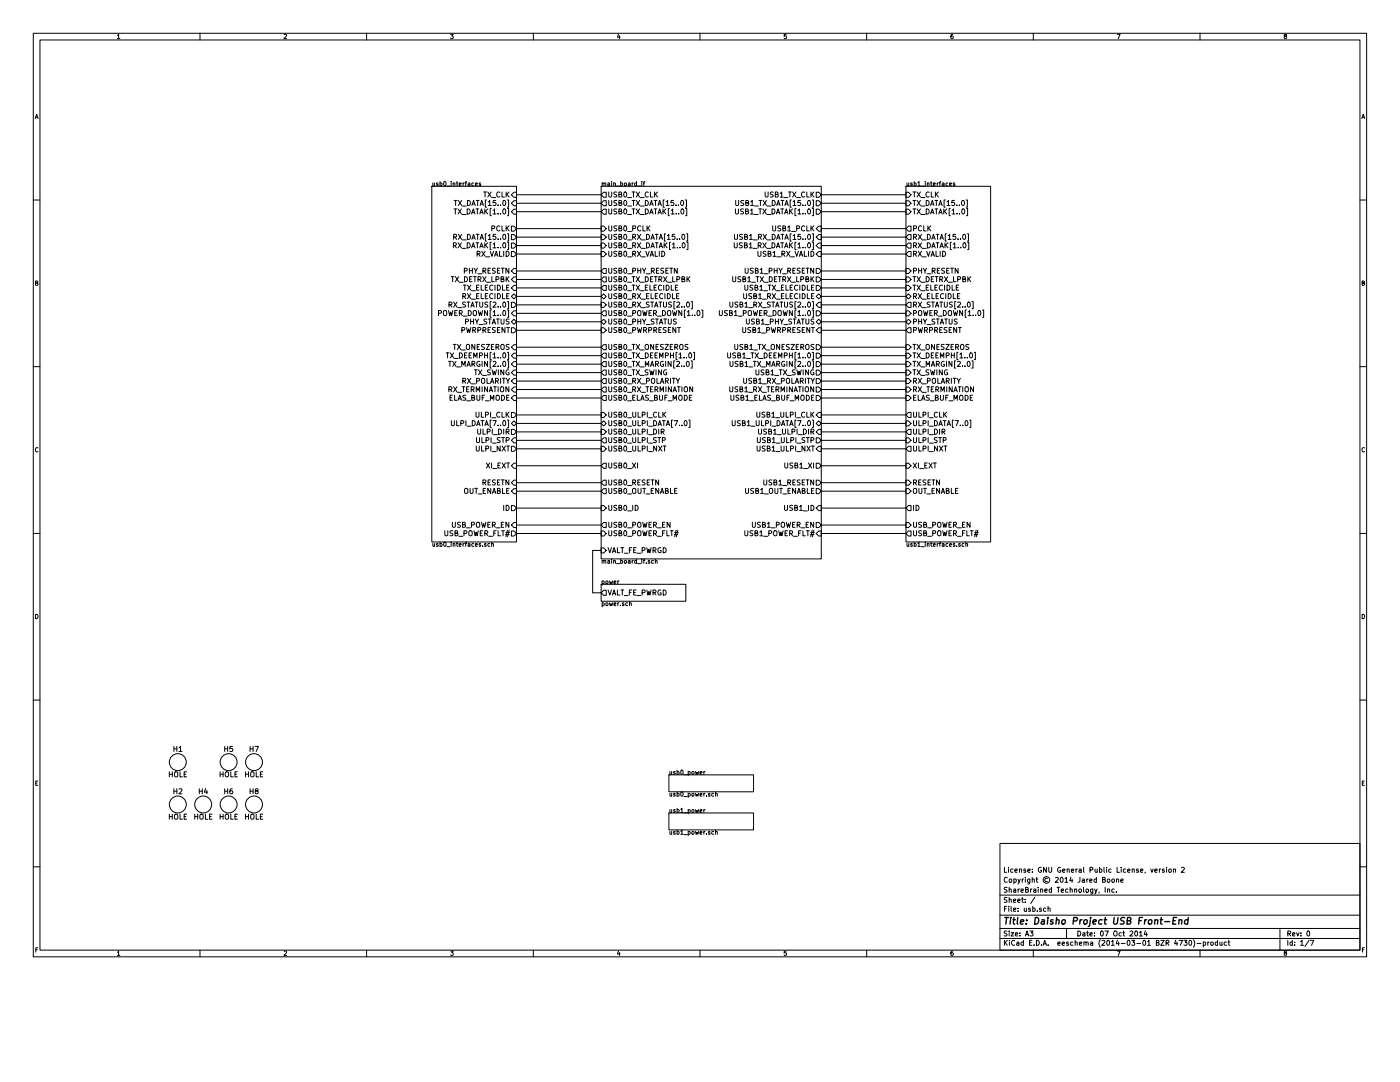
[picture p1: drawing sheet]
EESchema Schematic File Version 2
LIBS:power
LIBS:device
LIBS:ep4ce30f29
LIBS:gsg-ip4220cz6
LIBS:quartzcms4_ground
LIBS:tusb1310a
LIBS:usb3_esd_son50-10
LIBS:usb3_micro_ab
LIBS:tps62420
LIBS:mic5207-bm5
LIBS:samtec_qsh-090-d
LIBS:tps2065c-2
LIBS:barrel_jack
LIBS:on_cat24c256
LIBS:conn
LIBS:tps54821
LIBS:hole
LIBS:tca6416a
LIBS:usb-cache
EELAYER 24 0
EELAYER END
$Descr A3 16535 11693
encoding utf-8
Sheet 1 7
Title "Daisho Project USB Front-End"
Date "07 Oct 2014"
Rev "0"
Comp "ShareBrained Technology, Inc."
Comment1 "Copyright © 2014 Jared Boone"
Comment2 "License: GNU General Public License, version 2"
Comment3 ""
Comment4 ""
$EndDescr
$Comp
L HOLE H8
U 1 1
P 3000 9500
F 0 "H8" H 3000 9650 60  0000 C CNN
F 1 "HOLE" H 3000 9350 60  0000 C CNN
F 2 "" H 3000 9500 60  0001 C CNN
F 3 "" H 3000 9500 60  0001 C CNN
	1    3000 9500
	1    0    0    -1  
$EndComp
$Comp
L HOLE H7
U 1 1
P 3000 9000
F 0 "H7" H 3000 9150 60  0000 C CNN
F 1 "HOLE" H 3000 8850 60  0000 C CNN
F 2 "" H 3000 9000 60  0001 C CNN
F 3 "" H 3000 9000 60  0001 C CNN
	1    3000 9000
	1    0    0    -1  
$EndComp
$Comp
L HOLE H5
U 1 1
P 2700 9000
F 0 "H5" H 2700 9150 60  0000 C CNN
F 1 "HOLE" H 2700 8850 60  0000 C CNN
F 2 "" H 2700 9000 60  0001 C CNN
F 3 "" H 2700 9000 60  0001 C CNN
	1    2700 9000
	1    0    0    -1  
$EndComp
$Comp
L HOLE H6
U 1 1
P 2700 9500
F 0 "H6" H 2700 9650 60  0000 C CNN
F 1 "HOLE" H 2700 9350 60  0000 C CNN
F 2 "" H 2700 9500 60  0001 C CNN
F 3 "" H 2700 9500 60  0001 C CNN
	1    2700 9500
	1    0    0    -1  
$EndComp
$Comp
L HOLE H4
U 1 1
P 2400 9500
F 0 "H4" H 2400 9650 60  0000 C CNN
F 1 "HOLE" H 2400 9350 60  0000 C CNN
F 2 "" H 2400 9500 60  0001 C CNN
F 3 "" H 2400 9500 60  0001 C CNN
	1    2400 9500
	1    0    0    -1  
$EndComp
$Comp
L HOLE H2
U 1 1
P 2100 9500
F 0 "H2" H 2100 9650 60  0000 C CNN
F 1 "HOLE" H 2100 9350 60  0000 C CNN
F 2 "" H 2100 9500 60  0001 C CNN
F 3 "" H 2100 9500 60  0001 C CNN
	1    2100 9500
	1    0    0    -1  
$EndComp
$Comp
L HOLE H1
U 1 1
P 2100 9000
F 0 "H1" H 2100 9150 60  0000 C CNN
F 1 "HOLE" H 2100 8850 60  0000 C CNN
F 2 "" H 2100 9000 60  0001 C CNN
F 3 "" H 2100 9000 60  0001 C CNN
	1    2100 9000
	1    0    0    -1  
$EndComp
$Sheet
S 7900 9150 1000 200 
U 52EAEA05
F0 "usb0_power" 50
F1 "usb0_power.sch" 50
$EndSheet
$Sheet
S 7900 9600 1000 200 
U 52EAFCA8
F0 "usb1_power" 50
F1 "usb1_power.sch" 50
$EndSheet
$Sheet
S 7100 6900 1000 200 
U 52EB14E8
F0 "power" 50
F1 "power.sch" 50
F2 "VALT_FE_PWRGD" O L 7100 7000 60 
$EndSheet
Wire Wire Line
	10700 4500 9700 4500
Wire Wire Line
	9700 4400 10700 4400
Wire Wire Line
	9700 3900 10700 3900
Wire Wire Line
	10700 3800 9700 3800
Wire Wire Line
	9700 3500 10700 3500
Wire Wire Line
	10700 3400 9700 3400
Wire Wire Line
	9700 3300 10700 3300
Wire Wire Line
	10700 3200 9700 3200
Wire Wire Line
	9700 3000 10700 3000
Wire Wire Line
	9700 2700 10700 2700
Wire Wire Line
	9700 2300 10700 2300
Wire Wire Line
	7100 2300 6100 2300
Wire Wire Line
	9700 4600 10700 4600
Wire Wire Line
	10700 4700 9700 4700
Wire Wire Line
	9700 4900 10700 4900
Wire Wire Line
	10700 5100 9700 5100
Wire Wire Line
	9700 5200 10700 5200
Wire Wire Line
	10700 5300 9700 5300
Wire Wire Line
	9700 5500 10700 5500
Wire Wire Line
	10700 5700 9700 5700
Wire Wire Line
	9700 5800 10700 5800
Wire Wire Line
	10700 6000 9700 6000
Wire Bus Line
	9700 5000 10700 5000
Wire Bus Line
	9700 4300 10700 4300
Wire Bus Line
	10700 4200 9700 4200
Wire Bus Line
	9700 3700 10700 3700
Wire Bus Line
	10700 3600 9700 3600
Wire Bus Line
	9700 2900 10700 2900
Wire Bus Line
	9700 2800 10700 2800
Wire Bus Line
	9700 2500 10700 2500
Wire Bus Line
	10700 2400 9700 2400
Wire Bus Line
	6100 2400 7100 2400
Wire Bus Line
	7100 2500 6100 2500
Wire Bus Line
	6100 2800 7100 2800
Wire Bus Line
	7100 2900 6100 2900
Wire Bus Line
	6100 3600 7100 3600
Wire Bus Line
	7100 3700 6100 3700
Wire Bus Line
	6100 4200 7100 4200
Wire Bus Line
	7100 4300 6100 4300
Wire Bus Line
	6100 5000 7100 5000
Wire Wire Line
	6100 2700 7100 2700
Wire Wire Line
	7100 3000 6100 3000
Wire Wire Line
	6100 3200 7100 3200
Wire Wire Line
	7100 3300 6100 3300
Wire Wire Line
	6100 3400 7100 3400
Wire Wire Line
	7100 3500 6100 3500
Wire Wire Line
	6100 3800 7100 3800
Wire Wire Line
	7100 3900 6100 3900
Wire Wire Line
	6100 4400 7100 4400
Wire Wire Line
	7100 4500 6100 4500
Wire Wire Line
	6100 4600 7100 4600
Wire Wire Line
	7100 4700 6100 4700
Wire Wire Line
	6100 4900 7100 4900
Wire Wire Line
	7100 5100 6100 5100
Wire Wire Line
	6100 5200 7100 5200
Wire Wire Line
	7100 5300 6100 5300
Wire Wire Line
	6100 5500 7100 5500
Wire Wire Line
	7100 5700 6100 5700
Wire Wire Line
	6100 5800 7100 5800
Wire Wire Line
	7100 6000 6100 6000
$Sheet
S 5100 2200 1000 4200
U 52EAE8AF
F0 "usb0_interfaces" 50
F1 "usb0_interfaces.sch" 50
F2 "OUT_ENABLE" I R 6100 5800 60 
F3 "USB_POWER_EN" I R 6100 6200 60 
F4 "USB_POWER_FLT#" O R 6100 6300 60 
F5 "ID" O R 6100 6000 60 
F6 "RESETN" I R 6100 5700 60 
F7 "PHY_RESETN" I R 6100 3200 60 
F8 "TX_DETRX_LPBK" I R 6100 3300 60 
F9 "TX_ELECIDLE" I R 6100 3400 60 
F10 "RX_ELECIDLE" B R 6100 3500 60 
F11 "PHY_STATUS" B R 6100 3800 60 
F12 "PWRPRESENT" O R 6100 3900 60 
F13 "RX_STATUS[2..0]" O R 6100 3600 60 
F14 "POWER_DOWN[1..0]" I R 6100 3700 60 
F15 "TX_SWING" I R 6100 4400 60 
F16 "RX_POLARITY" I R 6100 4500 60 
F17 "RX_TERMINATION" I R 6100 4600 60 
F18 "ELAS_BUF_MODE" I R 6100 4700 60 
F19 "TX_DEEMPH[1..0]" I R 6100 4200 60 
F20 "TX_CLK" I R 6100 2300 60 
F21 "RX_VALID" O R 6100 3000 60 
F22 "PCLK" O R 6100 2700 60 
F23 "TX_DATA[15..0]" I R 6100 2400 60 
F24 "TX_DATAK[1..0]" I R 6100 2500 60 
F25 "RX_DATA[15..0]" O R 6100 2800 60 
F26 "RX_DATAK[1..0]" O R 6100 2900 60 
F27 "ULPI_CLK" O R 6100 4900 60 
F28 "ULPI_DIR" O R 6100 5100 60 
F29 "ULPI_STP" I R 6100 5200 60 
F30 "ULPI_DATA[7..0]" B R 6100 5000 60 
F31 "ULPI_NXT" O R 6100 5300 60 
F32 "TX_MARGIN[2..0]" I R 6100 4300 60 
F33 "TX_ONESZEROS" I R 6100 4100 60 
F34 "XI_EXT" I R 6100 5500 60 
$EndSheet
Wire Wire Line
	6100 4100 7100 4100
$Sheet
S 7100 2200 2600 4400
U 52EB2498
F0 "main_board_if" 50
F1 "main_board_if.sch" 50
F2 "USB0_TX_CLK" O L 7100 2300 60 
F3 "USB0_TX_DATA[15..0]" O L 7100 2400 60 
F4 "USB0_TX_DATAK[1..0]" O L 7100 2500 60 
F5 "USB0_PCLK" I L 7100 2700 60 
F6 "USB0_RX_DATA[15..0]" I L 7100 2800 60 
F7 "USB0_RX_DATAK[1..0]" I L 7100 2900 60 
F8 "USB0_RX_VALID" I L 7100 3000 60 
F9 "USB0_PHY_RESETN" O L 7100 3200 60 
F10 "USB0_TX_ELECIDLE" O L 7100 3400 60 
F11 "USB0_RX_ELECIDLE" B L 7100 3500 60 
F12 "USB0_RX_STATUS[2..0]" I L 7100 3600 60 
F13 "USB0_POWER_DOWN[1..0]" O L 7100 3700 60 
F14 "USB0_PHY_STATUS" B L 7100 3800 60 
F15 "USB0_PWRPRESENT" I L 7100 3900 60 
F16 "USB0_TX_DEEMPH[1..0]" O L 7100 4200 60 
F17 "USB0_TX_SWING" O L 7100 4400 60 
F18 "USB0_RX_POLARITY" O L 7100 4500 60 
F19 "USB0_RX_TERMINATION" O L 7100 4600 60 
F20 "USB0_ELAS_BUF_MODE" O L 7100 4700 60 
F21 "USB0_ULPI_CLK" I L 7100 4900 60 
F22 "USB0_ULPI_DATA[7..0]" B L 7100 5000 60 
F23 "USB0_ULPI_DIR" I L 7100 5100 60 
F24 "USB0_ULPI_STP" O L 7100 5200 60 
F25 "USB0_ULPI_NXT" I L 7100 5300 60 
F26 "USB0_RESETN" O L 7100 5700 60 
F27 "USB0_OUT_ENABLE" O L 7100 5800 60 
F28 "USB0_XI" O L 7100 5500 60 
F29 "USB1_TX_CLK" O R 9700 2300 60 
F30 "USB1_TX_DATA[15..0]" O R 9700 2400 60 
F31 "USB1_TX_DATAK[1..0]" O R 9700 2500 60 
F32 "USB1_PCLK" I R 9700 2700 60 
F33 "USB1_RX_DATA[15..0]" I R 9700 2800 60 
F34 "USB1_RX_DATAK[1..0]" I R 9700 2900 60 
F35 "USB1_RX_VALID" I R 9700 3000 60 
F36 "USB1_PHY_RESETN" O R 9700 3200 60 
F37 "USB1_TX_ELECIDLE" O R 9700 3400 60 
F38 "USB1_RX_ELECIDLE" B R 9700 3500 60 
F39 "USB1_RX_STATUS[2..0]" I R 9700 3600 60 
F40 "USB1_POWER_DOWN[1..0]" O R 9700 3700 60 
F41 "USB1_PHY_STATUS" B R 9700 3800 60 
F42 "USB1_PWRPRESENT" I R 9700 3900 60 
F43 "USB1_TX_DEEMPH[1..0]" O R 9700 4200 60 
F44 "USB1_TX_SWING" O R 9700 4400 60 
F45 "USB1_RX_POLARITY" O R 9700 4500 60 
F46 "USB1_RX_TERMINATION" O R 9700 4600 60 
F47 "USB1_ELAS_BUF_MODE" O R 9700 4700 60 
F48 "USB1_ULPI_CLK" I R 9700 4900 60 
F49 "USB1_ULPI_DATA[7..0]" B R 9700 5000 60 
F50 "USB1_ULPI_DIR" I R 9700 5100 60 
F51 "USB1_ULPI_STP" O R 9700 5200 60 
F52 "USB1_ULPI_NXT" I R 9700 5300 60 
F53 "USB1_XI" O R 9700 5500 60 
F54 "USB1_RESETN" O R 9700 5700 60 
F55 "USB1_OUT_ENABLE" O R 9700 5800 60 
F56 "USB1_ID" I R 9700 6000 60 
F57 "USB0_ID" I L 7100 6000 60 
F58 "USB0_TX_DETRX_LPBK" O L 7100 3300 60 
F59 "USB1_TX_DETRX_LPBK" O R 9700 3300 60 
F60 "USB0_TX_MARGIN[2..0]" O L 7100 4300 60 
F61 "USB1_TX_MARGIN[2..0]" O R 9700 4300 60 
F62 "USB0_TX_ONESZEROS" O L 7100 4100 60 
F63 "USB1_TX_ONESZEROS" O R 9700 4100 60 
F64 "USB0_POWER_EN" O L 7100 6200 60 
F65 "USB1_POWER_EN" O R 9700 6200 60 
F66 "USB0_POWER_FLT#" I L 7100 6300 60 
F67 "USB1_POWER_FLT#" I R 9700 6300 60 
F68 "VALT_FE_PWRGD" I L 7100 6500 60 
$EndSheet
Wire Wire Line
	9700 4100 10700 4100
$Sheet
S 10700 2200 1000 4200
U 52EAFCA6
F0 "usb1_interfaces" 50
F1 "usb1_interfaces.sch" 50
F2 "OUT_ENABLE" I L 10700 5800 60 
F3 "USB_POWER_FLT#" O L 10700 6300 60 
F4 "USB_POWER_EN" I L 10700 6200 60 
F5 "TX_CLK" I L 10700 2300 60 
F6 "PCLK" O L 10700 2700 60 
F7 "RX_VALID" O L 10700 3000 60 
F8 "TX_DATA[15..0]" I L 10700 2400 60 
F9 "TX_DATAK[1..0]" I L 10700 2500 60 
F10 "RX_DATA[15..0]" O L 10700 2800 60 
F11 "RX_DATAK[1..0]" O L 10700 2900 60 
F12 "ULPI_STP" I L 10700 5200 60 
F13 "ULPI_DATA[7..0]" I L 10700 5000 60 
F14 "ULPI_CLK" O L 10700 4900 60 
F15 "ULPI_DIR" O L 10700 5100 60 
F16 "ULPI_NXT" O L 10700 5300 60 
F17 "RESETN" I L 10700 5700 60 
F18 "ID" O L 10700 6000 60 
F19 "PHY_RESETN" I L 10700 3200 60 
F20 "TX_DETRX_LPBK" I L 10700 3300 60 
F21 "TX_ELECIDLE" I L 10700 3400 60 
F22 "RX_ELECIDLE" B L 10700 3500 60 
F23 "PHY_STATUS" B L 10700 3800 60 
F24 "PWRPRESENT" O L 10700 3900 60 
F25 "RX_STATUS[2..0]" O L 10700 3600 60 
F26 "POWER_DOWN[1..0]" I L 10700 3700 60 
F27 "TX_SWING" I L 10700 4400 60 
F28 "RX_POLARITY" I L 10700 4500 60 
F29 "RX_TERMINATION" I L 10700 4600 60 
F30 "ELAS_BUF_MODE" I L 10700 4700 60 
F31 "TX_DEEMPH[1..0]" I L 10700 4200 60 
F32 "TX_MARGIN[2..0]" I L 10700 4300 60 
F33 "TX_ONESZEROS" I L 10700 4100 60 
F34 "XI_EXT" I L 10700 5500 60 
$EndSheet
Wire Wire Line
	9700 6200 10700 6200
Wire Wire Line
	10700 6300 9700 6300
Wire Wire Line
	7100 6200 6100 6200
Wire Wire Line
	6100 6300 7100 6300
Wire Wire Line
	7100 6500 7000 6500
Wire Wire Line
	7000 6500 7000 7000
Wire Wire Line
	7000 7000 7100 7000
$EndSCHEMATC
